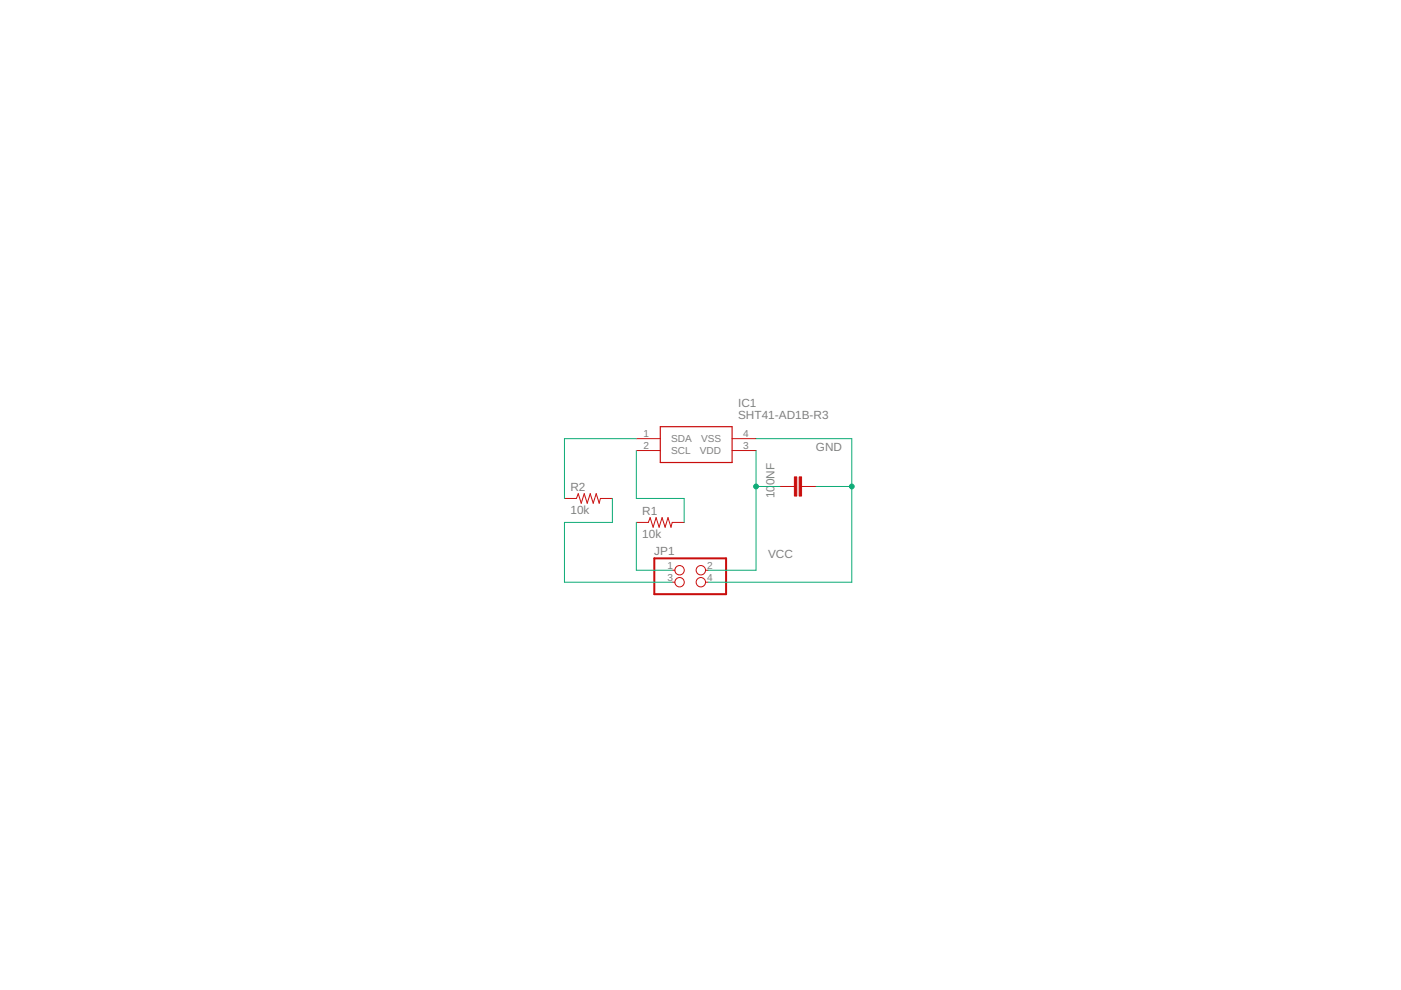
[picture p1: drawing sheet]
<svg xmlns="http://www.w3.org/2000/svg" width="297mm" height="210mm" viewBox="0 0 297 210" stroke-linecap="round" stroke-linejoin="round" font-family="sans-serif">
<path d="M140 90.5h15.2v7.6h-15.2z" fill="none" stroke="#c90d0c" stroke-width=".25"/>
<g fill="none" stroke="#c90d0c" stroke-width=".21">
<path d="M134.9 93h5.1M134.9 95.5h5.1M155.2 93h5.1M155.2 95.5h5.1M119.7 105.7h2.5l.4-1 .6 2 .7-2 .6 2 .6-2 .7 2 .6-2 .6 2 .3-1h2.5M134.9 110.8h2.6l.3-1.1 .7 2.1 .6-2.1 .6 2.1 .7-2.1 .6 2.1 .6-2.1 .7 2.1 .2-1h2.6M165.4 103.1h3M169.9 103.1h3.1M142.5 120.9h.6M142.5 123.4h.6M149.6 120.9h.5M149.6 123.4h.5"/>
<circle cx="144.1" cy="120.9" r=".99"/>
<circle cx="144.1" cy="123.4" r=".99"/>
<circle cx="148.6" cy="123.4" r=".99"/>
<circle cx="148.6" cy="120.9" r=".99"/>
</g>
<path d="M138.7 118.4h15.2v7.6h-15.2z" fill="none" stroke="#c90d0c" stroke-width=".42"/>
<g fill="#c90d0c" stroke="#c90d0c" stroke-width=".21">
<path d="M169.4 101.1h.5v4.1h-.5z"/>
<path d="M168.4 101.1h.5v4.1h-.5z"/>
</g>
<path d="M134.9 93h-15.2v12.7M134.9 95.5v10.2h10.2v5.1M160.3 93h20.3v30.4h-30.5M160.3 95.5v25.4h-10.2M129.8 105.7v5.1h-10.1v12.6h22.8M134.9 110.8v10.1h7.6M160.3 103.1h5.1M173 103.1h7.6" fill="none" stroke="#0dab76" stroke-width=".21"/>
<g fill="#0dab76" stroke="#0dab76" stroke-width=".21">
<circle cx="180.6" cy="103.1" r=".51"/>
<circle cx="160.3" cy="103.1" r=".51"/>
</g>
<g font-size="2.5" fill="#808080">
<text x="156.5" y="88.8">SHT41-AD1B-R3</text>
<text x="156.5" y="86.3">IC1</text>
<text x="173" y="95.5">GND</text>
<text x="120.9" y="104.2">R2</text>
<text x="164.2" y="105.7" transform="rotate(-90 164.2 105.7)">10</text>
<text x="164.2" y="102.9" transform="rotate(-90 164.2 102.9)">0NF</text>
<text x="120.9" y="109">10k</text>
<text x="136.2" y="109.3">R1</text>
<text x="136.2" y="114.1">10k</text>
<text x="138.7" y="117.7">JP1</text>
<text x="162.8" y="118.4">VCC</text>
</g>
<g font-size="2.1" fill="#808080">
<text x="136.5" y="92.6">1</text>
<text x="136.5" y="95.2">2</text>
<text x="142.3" y="93.8">SDA</text>
<text x="148.6" y="93.8">VSS</text>
<text x="157.6" y="95.2">3</text>
<text x="157.6" y="92.6">4</text>
<text x="142.3" y="96.3">SCL</text>
<text x="148.4" y="96.3">VDD</text>
<text x="141.5" y="120.6">1</text>
<text x="141.5" y="123.1">3</text>
<text x="149.9" y="120.6">2</text>
<text x="149.9" y="123.1">4</text>
</g>
</svg>
